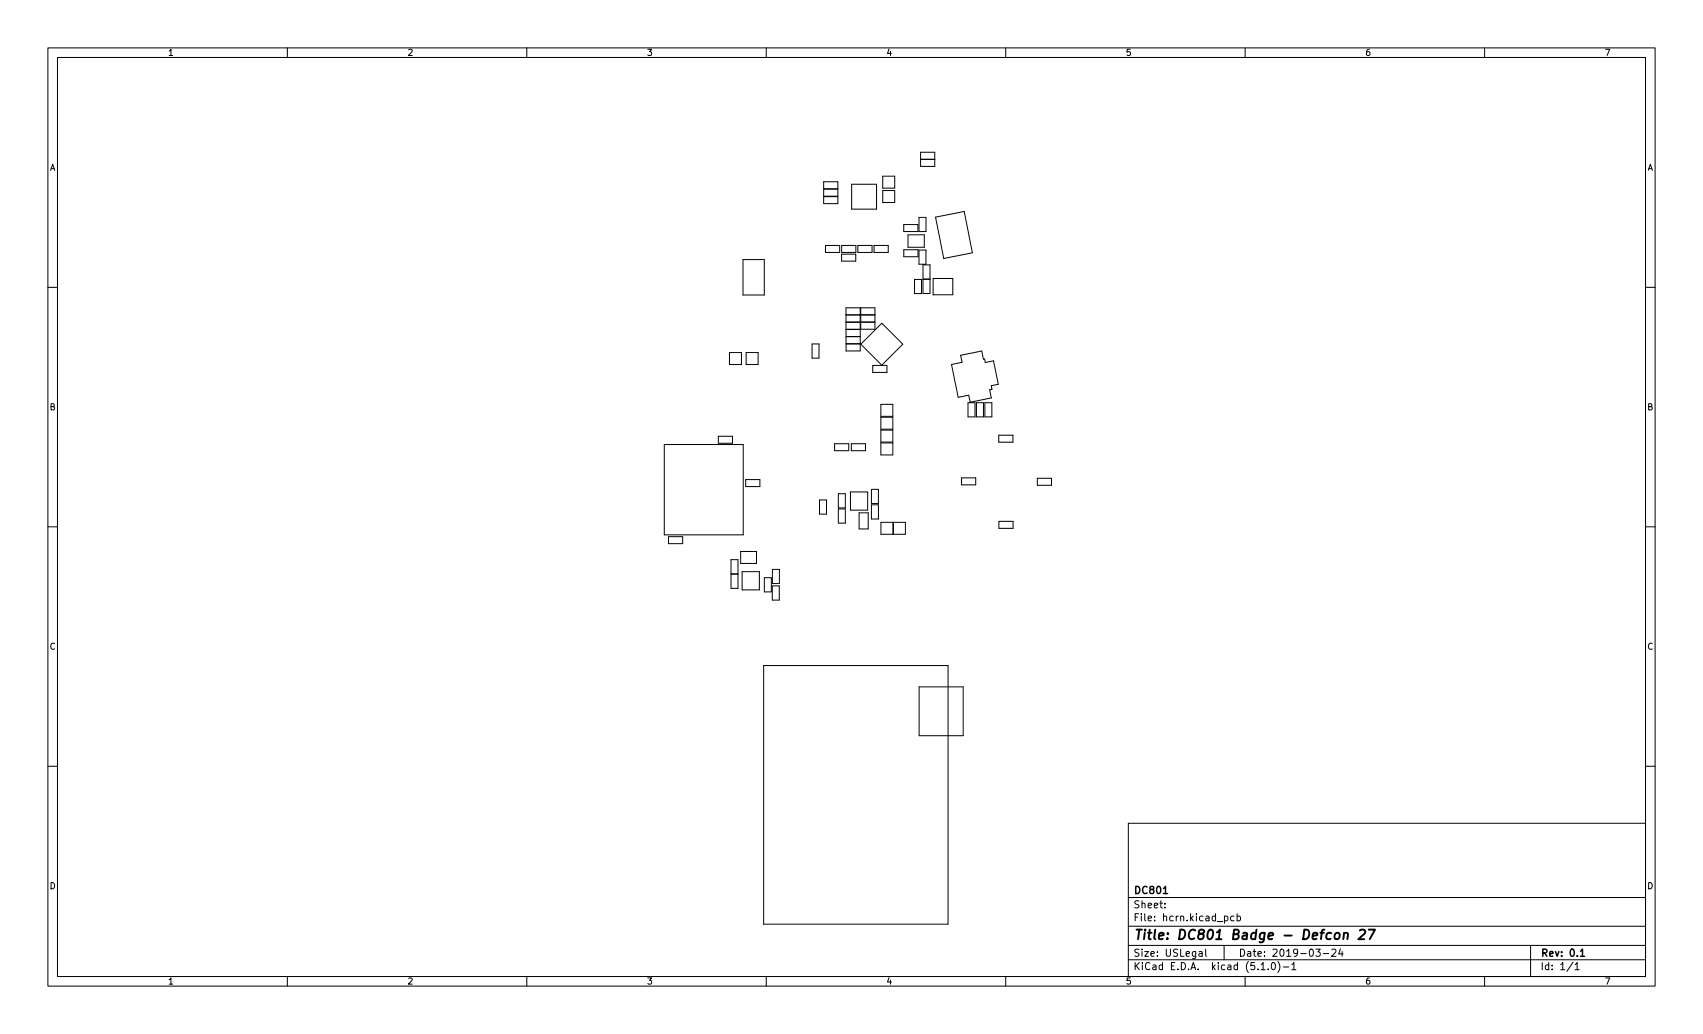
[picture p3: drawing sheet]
<svg xmlns="http://www.w3.org/2000/svg" width="356mm" height="216mm" viewBox="0 0 356 216" stroke-linecap="round" stroke-linejoin="round" font-family="sans-serif">
<g fill="none" stroke="#000" stroke-width=".21">
<path d="M10 10h335.6v195.9h-335.6zM12 12h331.6v191.9h-331.6zM60 10v2M110 10v2M160 10v2M210 10v2M260 10v2M310 10v2M172 37.9h3v1.5h-3zM172 39.5h3v1.5h-3zM177.8 38.5h5.2v5.2h-5.2zM184.3 39.8h2.5v2.5h-2.5z"/>
<path d="M184.3 36.8h2.5v2.5h-2.5zM192.2 31.8h3v3h-3zM192.2 33.3h3M10 60h2M155.1 54.2h4.5v7.4h-4.5zM172 41.1h3v1.4h-3zM172.4 51.3h2.9v1.4h-2.9zM175.7 53.1h3v1.4h-3zM175.7 51.3h3v1.4h-3zM179.1 51.3h3v1.4h-3zM182.5 51.3h3v1.4h-3zM188.7 46.9h3v1.4h-3z"/>
<path d="M188.7 52.2h3v1.4h-3zM189.6 49h3.4v2.6h-3.4zM191 58.3h1.4v3h-1.4zM191.9 52.2h1.4v3h-1.4zM191.9 45.4h1.5v2.9h-1.5zM192.7 55.3h1.5v6h-1.5zM192.7 58.3h1.5M194.9 58.1h4.1v3.5h-4.1zM195.4 45.3l5.9-1.1 1.7 8.6-5.9 1.2zM343.6 60h2M152.3 73.6h2.5v2.5h-2.5zM155.8 73.6h2.5v2.5h-2.5z"/>
<path d="M169.6 71.8h1.4v3h-1.4zM176.6 64.3h3v9h-2.9zM176.6 67.2h3M176.6 65.8h3M176.6 65.7h3M176.6 68.7h3M176.6 67.3h3M176.7 71.8h2.9M176.7 70.3h2.9M176.7 68.8h2.9M179.7 64.3h3v2.9h-3zM179.7 65.8h3"/>
<path d="M179.7 65.7h3M179.7 67.3h3v1.4h-3zM179.7 71.9l4.4-4.4 4.4 4.4-4.4 4.4zM182.2 76.3h3v1.5h-3zM200.6 74.2l4.4-.9 .3 1.7h.3l.1 .7 1.8-.4 1 4.9-1.5 .3 .1 .8-.5 .1 .4 1.7-4.4 .9-.3-1.5-2.2 .5-1.4-6.9 2.2-.4zM138.7 92.8h16.5v18.9h-16.5zM150 91.1h2.9v1.4h-2.9zM174.3 92.7h2.9v1.4h-2.9zM177.8 92.7h2.9v1.4h-2.9zM183.9 87.1h2.5v2.5h-2.5zM183.9 84.4h2.5v2.5h-2.5zM183.9 89.8h2.5v2.5h-2.5z"/>
<path d="M183.9 92.5h2.5v2.5h-2.5zM200.8 99.8h2.9v1.4h-2.9zM202.1 84.1h1.5v3h-1.5zM202.6 84h.1M203.9 84.1h1.5v3h-1.5zM205.7 84.1h1.4v3h-1.4zM208.5 90.9h3v1.4h-3zM216.6 99.9h3v1.4h-3zM10 110h2M139.6 112.1h2.9v1.4h-2.9zM152.6 119.9h1.5v2.9h-1.5zM152.6 116.9h1.5v2.9h-1.5z"/>
<path d="M154.7 115.1h3.3v2.6h-3.3zM155 119.4h3.6v3.8h-3.6zM155.7 100.1h3v1.5h-3zM161.3 118.9h1.4v2.9h-1.4zM171.1 104.4h1.5v3h-1.5zM175 106.3h1.5v2.9h-1.5zM175 103.1h1.5v3h-1.5zM177.6 102.7h3.6v3.8h-3.6zM179.4 107.1h1.9v3.3h-1.9zM182 102.2h1.4v2.9h-1.4zM182 105.4h1.4v3h-1.4zM184 109.1h2.4v2.5h-2.4z"/>
<path d="M186.6 109.1h2.4v2.5h-2.4zM208.6 108.9h2.9v1.4h-2.9zM343.6 110h2M159.5 139h38.5v54h-38.5zM159.6 120.6h1.5v3h-1.5zM161.3 122.3h1.4v3h-1.4zM10 160h2M191.9 143.4h9.2v10.2h-9.2zM343.6 160h2M235.6 171.9h108v32h-108zM235.6 197.4h108M235.6 193.4h108"/>
<path d="M235.6 187.4h108M243.2 189.4v.2M243.2 188.7v.1M250.4 198.7h.6v1M251 199l-.5 .1-.2 .2 .2 .4 .5-.1M251.7 198.2v1.3l.3 .2M255.6 197.4v3M255.7 191.4l.4-.1 .3 .3-.2 .6h-.5M257.7 191.4l-.5-.1-.2 .3 .1 .6h.6M258.3 191.4l.4-.1 .3 .3-.1 .6h-.6M258.3 190.8v1.5M274.7 198.2h1l-.5 .5 .4 .2v.6l-.2 .2-.7-.2"/>
<path d="M276.3 199.1h1.2M278.1 198.3l.6-.1 .3 .4-1 1.1h1M279.9 198.1l-.4 1.1h1M280.2 198.7v1M319.6 197.4v6.5M60 203.9v2M110 203.9v2M160 203.9v2M210 203.9v2M235.6 200.4h108M260 203.9v2M263.3 201.4l.4-.4v1.5"/>
<path d="M263.3 202.5h.9M264.8 202.3v.2M265.7 201h.1a.8 .8 0 0 1 .5 .7 .8 .8 0 0 1-.5 .8 1 1 0 0 1-.1-1.5zM266.8 200.8a1.72 1.72 0 0 1 0 2.2M268 201.9h1.1M269.7 201.4l.5-.4v1.5M269.7 202.5h.9M310 203.9v2M328.5 200.9l-1.3 1.9M328.9 201.4l.4-.4v1.5M328.9 202.5h.8"/>
</g>
<path d="M242.9 186.6h.9M330 198.6l.4-.4v1.5M330 199.7h.9" fill="none" stroke="#000" stroke-width=".3"/>
<path d="M278.8 195l.1-.1a.5 .5 0 0 1 .9 .3l-.1 .5-.2 .3a.5 .5 0 0 1-.9-.3zM280.6 195l.3-.2 .5 .1-.1 1.2M280.7 194.8l-.2 1.3M284 194.3l.3-.2h.4l.3 .2 .1 .4-.2 .3-1.3 1.1h1.3M285.8 194.1h1.3l-1.1 2" fill="none" stroke="#000" stroke-width=".4"/>
<text font-size="2.8" x="236.6" y="196.2">Title: DC801 Badge - Defcon 27</text>
<g font-size="2.1">
<text x="236.6" y="189.7">Sheet:</text>
<text x="236.6" y="186.7">DC801</text>
<text x="236.6" y="192.4">File: hcrn.kicad_pcb</text>
<text x="236.6" y="202.5">KiCad E.D.A. kicad (5.1.0)-1</text>
<text x="236.6" y="199.7">Size: USLegal</text>
<text x="258.6" y="199.7">Date: 2019-03-24</text>
<text x="321.6" y="199.7">Rev: 0.1</text>
<text x="321.6" y="202.5">Id: 1/1</text>
</g>
<g font-size="1.8">
<text x="35" y="11.6">1</text>
<text x="85" y="11.6">2</text>
<text x="135" y="11.6">3</text>
<text x="185" y="11.6">4</text>
<text x="235" y="11.6">5</text>
<text x="285" y="11.6">6</text>
<text x="335" y="11.6">7</text>
<text x="10.3" y="35.6">A</text>
<text x="343.9" y="35.6">A</text>
<text x="10.3" y="85.7">B</text>
<text x="343.9" y="85.7">B</text>
<text x="10.3" y="135.6">C</text>
<text x="343.9" y="135.6">C</text>
<text x="10.3" y="185.7">D</text>
<text x="343.9" y="185.7">D</text>
<text x="35" y="205.6">1</text>
<text x="85" y="205.6">2</text>
<text x="135" y="205.6">3</text>
<text x="185" y="205.6">4</text>
<text x="235" y="205.6">5</text>
<text x="285" y="205.6">6</text>
<text x="335" y="205.6">7</text>
</g>
</svg>
